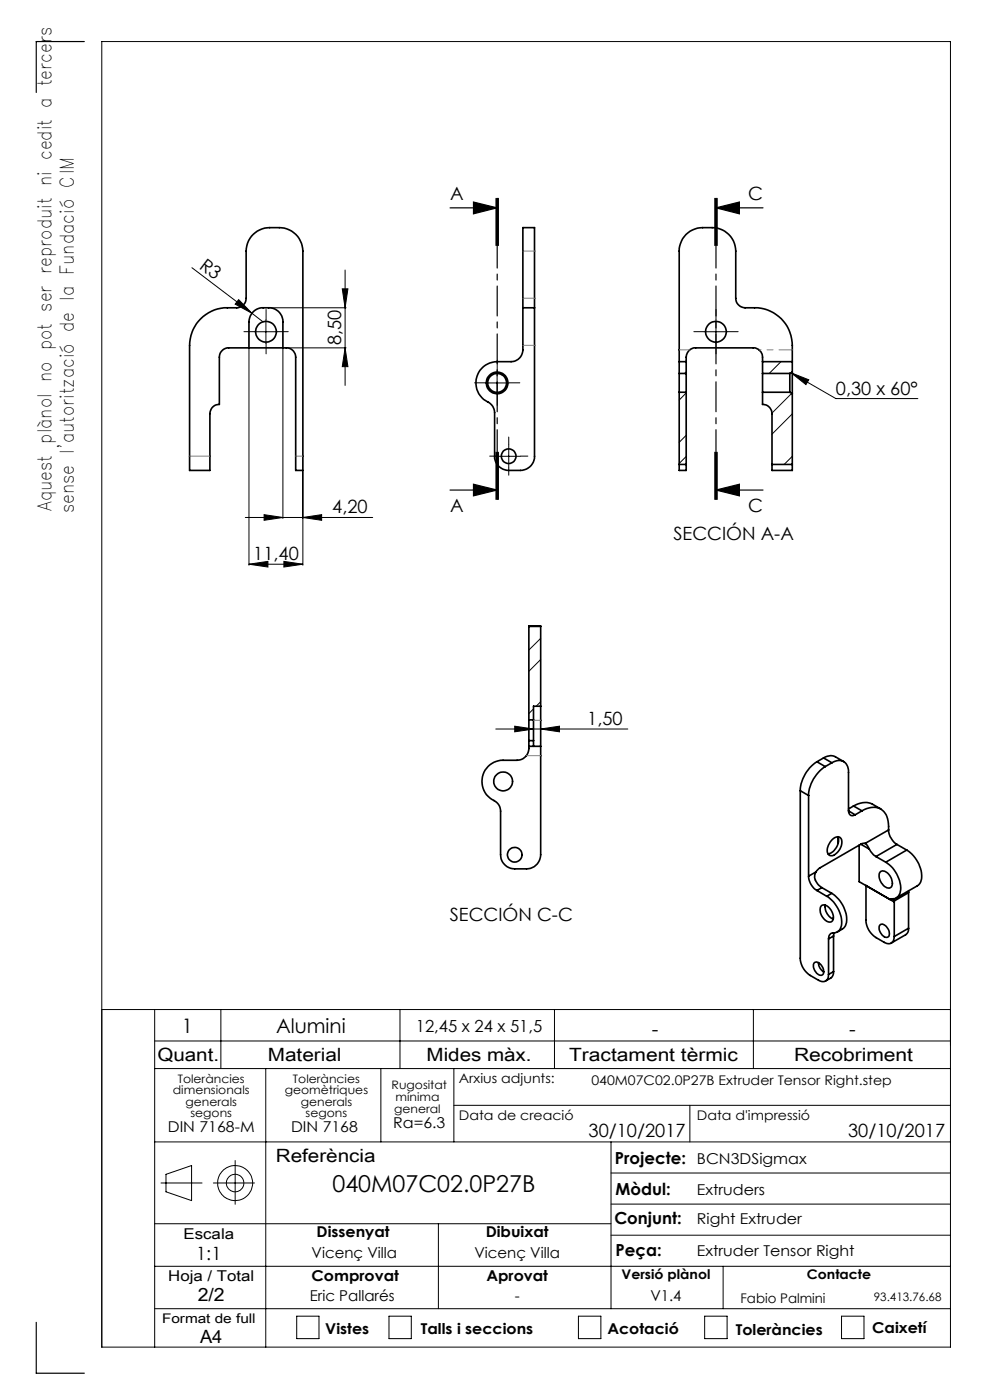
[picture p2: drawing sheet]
<svg xmlns="http://www.w3.org/2000/svg" width="210mm" height="297mm" viewBox="0 0 210 297" stroke-linecap="round" stroke-linejoin="round" font-family="sans-serif">
<g fill="none" stroke="#000" stroke-width=".25">
<path d="M17.9 8.8h-10.2v10.8M95.5 44.1h9.9M100.4 42.9l5 1.2-5 1.3zM105.2 42.1v10M105.5 42.1v10M105.7 42.1v10M151.6 42.1v10M151.9 44.1h10M151.9 44.1l4.9-1.2v2.5zM151.9 42.1v10M152.1 42.1v10M105.2 95.9v10"/>
<path d="M105.5 95.9v10M105.7 95.9v10zM151.6 95.9v10M151.9 95.9v10M152.1 95.9v10M95.5 104h9.9M100.4 102.7l5 1.3-5 1.2zM151.9 104h10M151.9 104l4.9-1.3v2.5zM7.7 280.5v10.8h10.2"/>
</g>
<g fill="none" stroke="#000" stroke-width=".21">
<path d="M40.7 56.8l12.7 9.7M73.2 57.3v24.5M50.6 63.6l2.8 2.9-3.5-2zM52.8 74v45.9M53.4 66.5l2.4 1.8M53.9 70.4h5M56.4 67.9v5M57.2 65.3h16.2M60 74v36M60.9 73.8h12.5M72.6 61.3h1.2l-.6 4zM73.2 73.8l.6 4h-1.2z"/>
<path d="M105.4 78.7v5M145.6 78.9l-.4 .3M149.4 70.4h5M151.9 67.9v5M165.7 76.7l-2.5 2.5M167.8 79.1l3.8 1.5-.6 1zM167.8 79.1l9.5 5.5h17.4M64.2 100v19.9M102.9 81.2h5M105.4 96.8h5M107.9 94.3v5M145.6 96.8l-1.5 1.5"/>
<path d="M145.6 92.4l-1.5 1.4M145.6 83.4l-1.5 1.5M167.9 83.5l-4.1 4.1M168.1 96.8l-1.8 1.7M168.1 87.8l-4.3 4.3M52 109.8h27.1M52.8 119.7l4-.6v1.2zM52.8 119.7h11.4M56 109.2l4 .6-4 .6zM60.2 119.1l4 .6-4 .6zM64.2 109.8l4-.6v1.2zM114.7 135.4l-2.5 2.5"/>
<path d="M114.7 139.9l-2.5 2.5M105.2 154.7h28M109.2 154.1l4 .6-4 .6zM113.2 150.4l-1 1M114.7 154.7l4-.6v1.2zM114.7 148.9l-1 .9M21.6 214.2h180M32.8 214.2v71.6M46.8 214.2v12.5M84.8 214.2v12.5M117.6 214.2v12.5M159.8 214.2v12.5"/>
<path d="M32.8 220.8h168.8M32.8 226.7h168.8M56.4 226.7v59.1M80.8 226.7v15.5M96.3 226.7v15.5M96.3 234.5h105.3M146.3 234.5v7.7M32.8 259.6h96.8M32.8 242.2h168.8M34.1 251h8.8M35.2 249.1l5.4-1.8v7.4l-5.4-1.9zM45.3 251h8.7"/>
<path d="M49.9 246.2v9.3M93 259.6v18M129.6 242.2v35.4M129.6 255.4h72M129.6 248.8h72M32.8 277.6h168.8M32.8 268.6h168.8M62.9 279.2h4.8v4.8h-4.8zM82.5 279.2h4.7v4.8h-4.7zM122.7 279.2h4.8v4.8h-4.8zM129.6 262h72M149.5 279.2h4.7v4.8h-4.7z"/>
<path d="M153.4 268.6v9M178.5 279.2h4.8v4.8h-4.8zM21.6 285.8h180v-277h-180v277"/>
<circle cx="49.9" cy="251" r="3.7"/>
<circle cx="49.9" cy="251" r="1.86"/>
</g>
<g fill="none" stroke="#000" stroke-width=".21" stroke-dasharray="15.2 1.3 1.3 1.3">
<path d="M53.9 70.4h-2.2M56.4 67.9v-2.2M56.4 72.9v2.2M58.9 70.4h2.2M105.5 78.7v-2.3M149.4 70.4h-2.2M151.9 67.9v-2.2M151.9 72.9v2.2M154.4 70.4h2.2M103 81.2h-2.3M105.4 96.8h-1.5M105.5 83.7v2.3"/>
<path d="M107.9 94.3v-1.6M107.9 99.3v1.5M108 81.2h2.3M110.4 96.8h1.6"/>
</g>
<path d="M105.5 42.1v63.8M151.9 42.1v63.8" fill="none" stroke="#000" stroke-width=".25" stroke-dasharray="6.3 1.3 1.3 1.3" stroke-dashoffset="1.7"/>
<g fill="#000">
<path d="M50.6 63.6l2.8 2.9-3.5-2zM167.8 79.1l3.8 1.5-.6 1z"/>
<path d="M100.4 42.9l5 1.2-5 1.3zM100.4 102.7l5 1.3-5 1.2z"/>
<path d="M151.9 44.1l4.9-1.2v2.5zM151.9 104l4.9-1.3v2.5z"/>
<path d="M73.2 73.8l.6 4h-1.2zM72.6 61.3h1.2l-.6 4z"/>
<path d="M52.8 119.7l4-.6v1.2zM60.2 119.1l4 .6-4 .6zM56 109.2l4 .6-4 .6zM64.2 109.8l4-.6v1.2z"/>
<path d="M114.7 154.7l4-.6v1.2zM109.2 154.1l4 .6-4 .6z"/>
</g>
<g fill="none" stroke="#000" stroke-width=".35">
<path d="M53.7 49.7l.9-.7 1-.4a9.6 9.6 0 0 1 4.2-.3 5 5 0 0 1 4.4 5v46.5h-1.5v-24a1.97 1.97 0 0 0-2-2h-12.2a1.97 1.97 0 0 0-2 2v10a1.97 1.97 0 0 0-2 2v12h-4.3v-26.5a8 8 0 0 1 8-8h2a2.04 2.04 0 0 0 2-2v-10.6l.5-1.6zM52.8 73.8v-5.5a3 3 0 0 1 3-3 3.7 3.7 0 0 1 3.5 1l.5 .7 .2 .9v5.9M110.9 65.3v8a2.73 2.73 0 0 1-2.5 3.4h-3a4.5 4.5 0 0 0-4.4 3.7 4.5 4.5 0 0 0 2.8 5l.7 .8 .4 1.3v9.3a2.99 2.99 0 0 0 3 3h2.5a3 3 0 0 0 3-3v-31.5M110.9 65.3v-17h2.5v17M110.9 65.3h2.5M144.1 79.2v4M144.1 76.7v-23.4a4.9 4.9 0 0 1 4.9-5 8.2 8.2 0 0 1 4.2 .5 5 5 0 0 1 2.9 4.5v10a2.02 2.02 0 0 0 1.9 2 9.8 9.8 0 0 1 6.1 1.1 8.5 8.5 0 0 1 4 8.6v1.7M144.1 76.7h1.5M144.1 79.2h1.5M144.1 76.7v2.5M145.6 79.2v4M145.6 76.7v-.1a2.14 2.14 0 0 1 2-2.8h12.5a2.17 2.17 0 0 1 1.6 2.7v.2"/>
<path d="M145.6 76.7v2.5M161.7 79.2v4M161.7 76.7h6.4M161.7 79.2h5.8M161.7 76.7v2.5M167.5 79.2v4M168.1 78.9v4.6M168.1 76.7v2.2M168.1 78.9l-.6 .3M144.1 98.5v1.3h1.5v-1.3M144.1 98.5h1.5M144.1 83.2v15.3"/>
<path d="M144.1 83.2h1.5M145.6 83.2v15.3M161.7 83.2v2.6a1.97 1.97 0 0 1 2.1 2v10.7M161.7 83.2h5.8M163.8 98.5v1.3h4.3v-1.3M163.8 98.5h4.3M167.5 83.2l.6 .3M168.1 83.5v15M112.2 132.9h2.5M112.2 132.9v19.8M114.7 132.9v16.9M112.2 152.7v4.4"/>
<path d="M112.2 158.3v.1a2.59 2.59 0 0 1-2.5 2.9h-3a4.5 4.5 0 0 0-4.4 3.7 4.5 4.5 0 0 0 2.8 5l.9 1.1 .2 1v9.2a3 3 0 0 0 3 3h2.5a3.1 3.1 0 0 0 3-3v-23M112.2 152.7h1M112.2 157.1h1M112.2 157.1v1.2M112.2 158.3h2.5M113.2 152.7v4.4M113.2 157.1v1.2M114.7 149.8v8.5M114.7 149.8h-1.5v2.9M169.8 167.7v35.6a4.5 4.5 0 0 0 2.1 3.6l1.7 1.1a1.29 1.29 0 0 0 1.5 .1 1.29 1.29 0 0 0 .7-1.4M169.8 167.7l1.7 1.1M171.5 168.8v17.1"/>
<path d="M173.3 161.6a7.8 7.8 0 0 0-3.5 6.1M173.3 161.6l1.7 1M174.7 160.8l.8-.4 1.1-.1 2.4 1.3M174.7 160.8l1.8 1M174.7 160.8l-1.4 .8M175 162.6a7.8 7.8 0 0 0-3.5 6.2M176.5 161.8a2.15 2.15 0 0 1 2.5-.2 2.15 2.15 0 0 1 1 2.3v8.1M176.5 161.8l-1.5 .8M176.5 178.1a1.18 1.18 0 0 1 2-.1 2.93 2.93 0 0 1-2.2 3.5 1.39 1.39 0 0 1-.6-2.2zM177.7 177.5a3 3 0 0 1-2.1 3.6M177.8 177.7v1.1M180 172a.88 .88 0 0 0 .4 .9 .88 .88 0 0 0 1 0"/>
<path d="M180 172l1.4 .9M181 171a4.2 4.2 0 0 1 4.1-.4l1.7 1M181 171l1.8 1M181 171l-1 .6M182.2 179.3v7.7l6.6 3.8a2.19 2.19 0 0 0 2.3-2.6 7 7 0 0 0-3.2-5.3M182.6 179.1l-8.9 5.1-.6 .8M182.6 179.1l1.8 1M182.8 172a3.7 3.7 0 0 1 4.7 .2 5.3 5.3 0 0 1 1 3.9M182.8 172l-1.4 .9M183.5 178.9l-.9 .2M183.5 178.9l.9 1.2M188.5 176.1a4.1 4.1 0 0 0 1.8 3"/>
<path d="M188.5 176.1l-5 2.8M190.3 179.1l-4.5 2.6M190.3 179.1l2 1.2M171.5 185.9a3.7 3.7 0 0 0 1.8 3M173.1 185a2.5 2.5 0 0 0 1 3.2l.2 .1M173.1 185l-1.6 .9M173.3 188.9l2.1 1.2M174.3 192.1a1.74 1.74 0 0 1 2.2 1.3 1.65 1.65 0 0 1-.2 2.2 2.44 2.44 0 0 1-2.3-2.6v-.5zM174.3 188.3l-1 .6M174.3 188.3l2.1 1.2M175 192a2.93 2.93 0 0 0 1.7 3M175.4 190.1a6.5 6.5 0 0 1 3 6.5 1.8 1.8 0 0 1-2 1.4l-.5 .4-.1 .8"/>
<path d="M175.8 199.2v7.5M176.4 189.5a6.6 6.6 0 0 1 3.1 6.5l-.5 .9-1.4 .8M176.4 189.5l-1 .6M176.8 198.6l-1 .6M176.8 198.6v7.5M176.9 197.9l-.1 .7M184.4 180.1l.8 1.2 .6 .4M185.8 181.7l2.1 1.2M186.7 196.2a1.15 1.15 0 0 1 1.6 .8 1.22 1.22 0 0 1-.1 1.9 1.96 1.96 0 0 1-1.5-2.7zM186.8 184.9a1.92 1.92 0 0 1 2.3 1.6 1.34 1.34 0 0 1-.5 1.9 2.6 2.6 0 0 1-1.9-3.3zM189.5 190.6l.2 .5M189.7 191.1v.2"/>
<path d="M189.7 191.3l-6-3.4v7.3a4.5 4.5 0 0 0 2.1 3.7l1.8 1a1.29 1.29 0 0 0 1.5 .2 1.29 1.29 0 0 0 .6-1.4M189.7 191.3v7.4M192.3 180.3a6.4 6.4 0 0 1 3 6.9l-.7 .7-4.5 2.6M192.3 180.3l-4.4 2.6M192.7 196.9l-.2 .9-.4 .5-3 1.8M192.7 189.4l-3 1.7M192.7 196.9l-3 1.8M192.7 189.4v7.5M192.8 188.9l-.1 .5M172.7 204.3a1.34 1.34 0 0 1 1.9 1 .98 .98 0 0 1-.5 1.6 2.04 2.04 0 0 1-1.4-2.6zM173.6 204.2a2.29 2.29 0 0 0 1.1 2M176.8 206.1l-.3 1.2-1.4 .8"/>
<path d="M176.8 206.1l-1 .6"/>
<circle cx="56.4" cy="70.4" r="2.2"/>
<circle cx="151.9" cy="70.4" r="2.2"/>
<circle cx="105.4" cy="81.2" r="2"/>
<circle cx="105.5" cy="81.2" r="2.3"/>
<circle cx="107.9" cy="96.8" r="1.54"/>
<circle cx="106.7" cy="165.8" r="2.01"/>
<circle cx="109.2" cy="181.3" r="1.55"/>
</g>
<path d="M110.9 53.3h2.5M110.9 73.3h2.5M113.4 63.3h-2.5M146.3 74.2h-2.2M40.2 96.8h4.3M62.7 96.8h1.5M113.2 152.8h1.5M111.7 160.3h3" fill="none" stroke="#808080" stroke-width=".21" stroke-dasharray="6.3 1.3 1.3 1.3 1.3 1.3"/>
<path d="M168.1 74.2h-7.1" fill="none" stroke="#808080" stroke-width=".21" stroke-dasharray="6.3 1.3 1.3 1.3 1.3 1.3" stroke-dashoffset="3.5"/>
<text font-size="4.9" x="70.5" y="253">040M07C02.0P27B</text>
<g font-size="4.2">
<text x="38.6" y="219">1</text>
<text x="58.6" y="219.2">Alumini</text>
<text x="138.3" y="219.7">-</text>
<text x="180.1" y="219.7">-</text>
</g>
<g font-size="4">
<text x="10.9" y="108.4" transform="rotate(-90 10.9 108.4)">Aquest plànol no pot ser reproduit ni cedit a tercers</text>
<text x="15.6" y="108.9" transform="rotate(-90 15.6 108.9)">sense l'autorització de la Fundació CIM</text>
</g>
<g font-size="3.9">
<text x="95.5" y="42.4">A</text>
<text x="158.7" y="42.4">C</text>
<text x="42.1" y="56.8" transform="rotate(37 42.1 56.8)">R3</text>
<text x="72.4" y="73.2" transform="rotate(-90 72.4 73.2)">8,50</text>
<text x="177.3" y="83.7">0,30 x 60°</text>
<text x="70.5" y="108.9">4,20</text>
<text x="95.5" y="108.5">A</text>
<text x="158.7" y="108.5">C</text>
<text x="53.7" y="118.8">11,40</text>
<text x="142.9" y="114.6">SECCIÓN A-A</text>
<text x="124.6" y="153.8">1,50</text>
<text x="95.4" y="195.4">SECCIÓN C-C</text>
<text x="33.4" y="225">Quant.</text>
<text x="56.8" y="225">Material</text>
<text x="90.5" y="225">Mides màx.</text>
<text x="120.7" y="225">Tractament tèrmic</text>
<text x="168.4" y="225">Recobriment</text>
<text x="124.8" y="241.3">30/10/2017</text>
<text x="179.9" y="241.3">30/10/2017</text>
<text x="58.5" y="246.5">Referència</text>
<text x="41.6" y="267.2">1:1</text>
<text x="41.9" y="276.1">2/2</text>
<text x="42.4" y="284.9">A4</text>
</g>
<g font-size="3.5">
<text x="88.2" y="218.9">12,45 x 24 x 51,5</text>
<text x="130.5" y="246.8">Projecte:</text>
<text x="130.6" y="253.4">Mòdul:</text>
<text x="130.3" y="259.8">Conjunt:</text>
<text x="130.6" y="266.4">Peça:</text>
</g>
<g font-size="3.2">
<text x="83.4" y="239.3">Ra=6.3</text>
<text x="35.6" y="240.1">DIN 7168-M</text>
<text x="61.7" y="240.1">DIN 7168</text>
<text x="147.8" y="246.8">BCN3DSigmax</text>
<text x="147.8" y="253.4">Extruders</text>
<text x="38.9" y="262.9">Escala</text>
<text x="67.2" y="262.5">Dissenyat</text>
<text x="103" y="262.5">Dibuixat</text>
<text x="147.8" y="259.8">Right Extruder</text>
<text x="66.1" y="266.8">Vicenç Villa</text>
<text x="100.6" y="266.8">Vicenç Villa</text>
<text x="147.8" y="266.4">Extruder Tensor Right</text>
<text x="35.7" y="271.7">Hoja / Total</text>
<text x="66.1" y="271.7">Comprovat</text>
<text x="103.2" y="271.7">Aprovat</text>
<text x="65.7" y="276.1">Eric Pallarés</text>
<text x="109.2" y="276.1">-</text>
<text x="138" y="276.1">V1.4</text>
<text x="69" y="283.1">Vistes</text>
<text x="89.3" y="283.1">Talls i seccions</text>
<text x="128.8" y="283.1">Acotació</text>
<text x="156.1" y="283.2">Toleràncies</text>
<text x="185" y="282.8">Caixetí</text>
</g>
<g font-size="2.8">
<text x="97.3" y="229.6">Arxius adjunts:</text>
<text x="125.5" y="230.2">040M07C02.0P27B Extruder Tensor Right.step</text>
<text x="97.3" y="237.7">Data de creació</text>
<text x="147.8" y="237.7">Data d'impressió</text>
<text x="131.8" y="271.4">Versió plànol</text>
<text x="171.2" y="271.4">Contacte</text>
<text x="34.4" y="280.7">Format de full</text>
<text x="157.1" y="276.3">Fabio Palmini</text>
</g>
<g font-size="2.5">
<text x="36.7" y="232.1">dimensionals</text>
<text x="37.7" y="229.6">Toleràncies</text>
<text x="60.4" y="232.1">geomètriques</text>
<text x="62.1" y="229.6">Toleràncies</text>
<text x="83.1" y="231">Rugositat</text>
<text x="83.9" y="233.5">mínima</text>
<text x="39.4" y="234.6">generals</text>
<text x="40.4" y="237.1">segons</text>
<text x="63.8" y="234.6">generals</text>
<text x="64.8" y="237.1">segons</text>
<text x="83.6" y="236.2">general</text>
<text x="185.4" y="276.1">93.413.76.68</text>
</g>
</svg>
